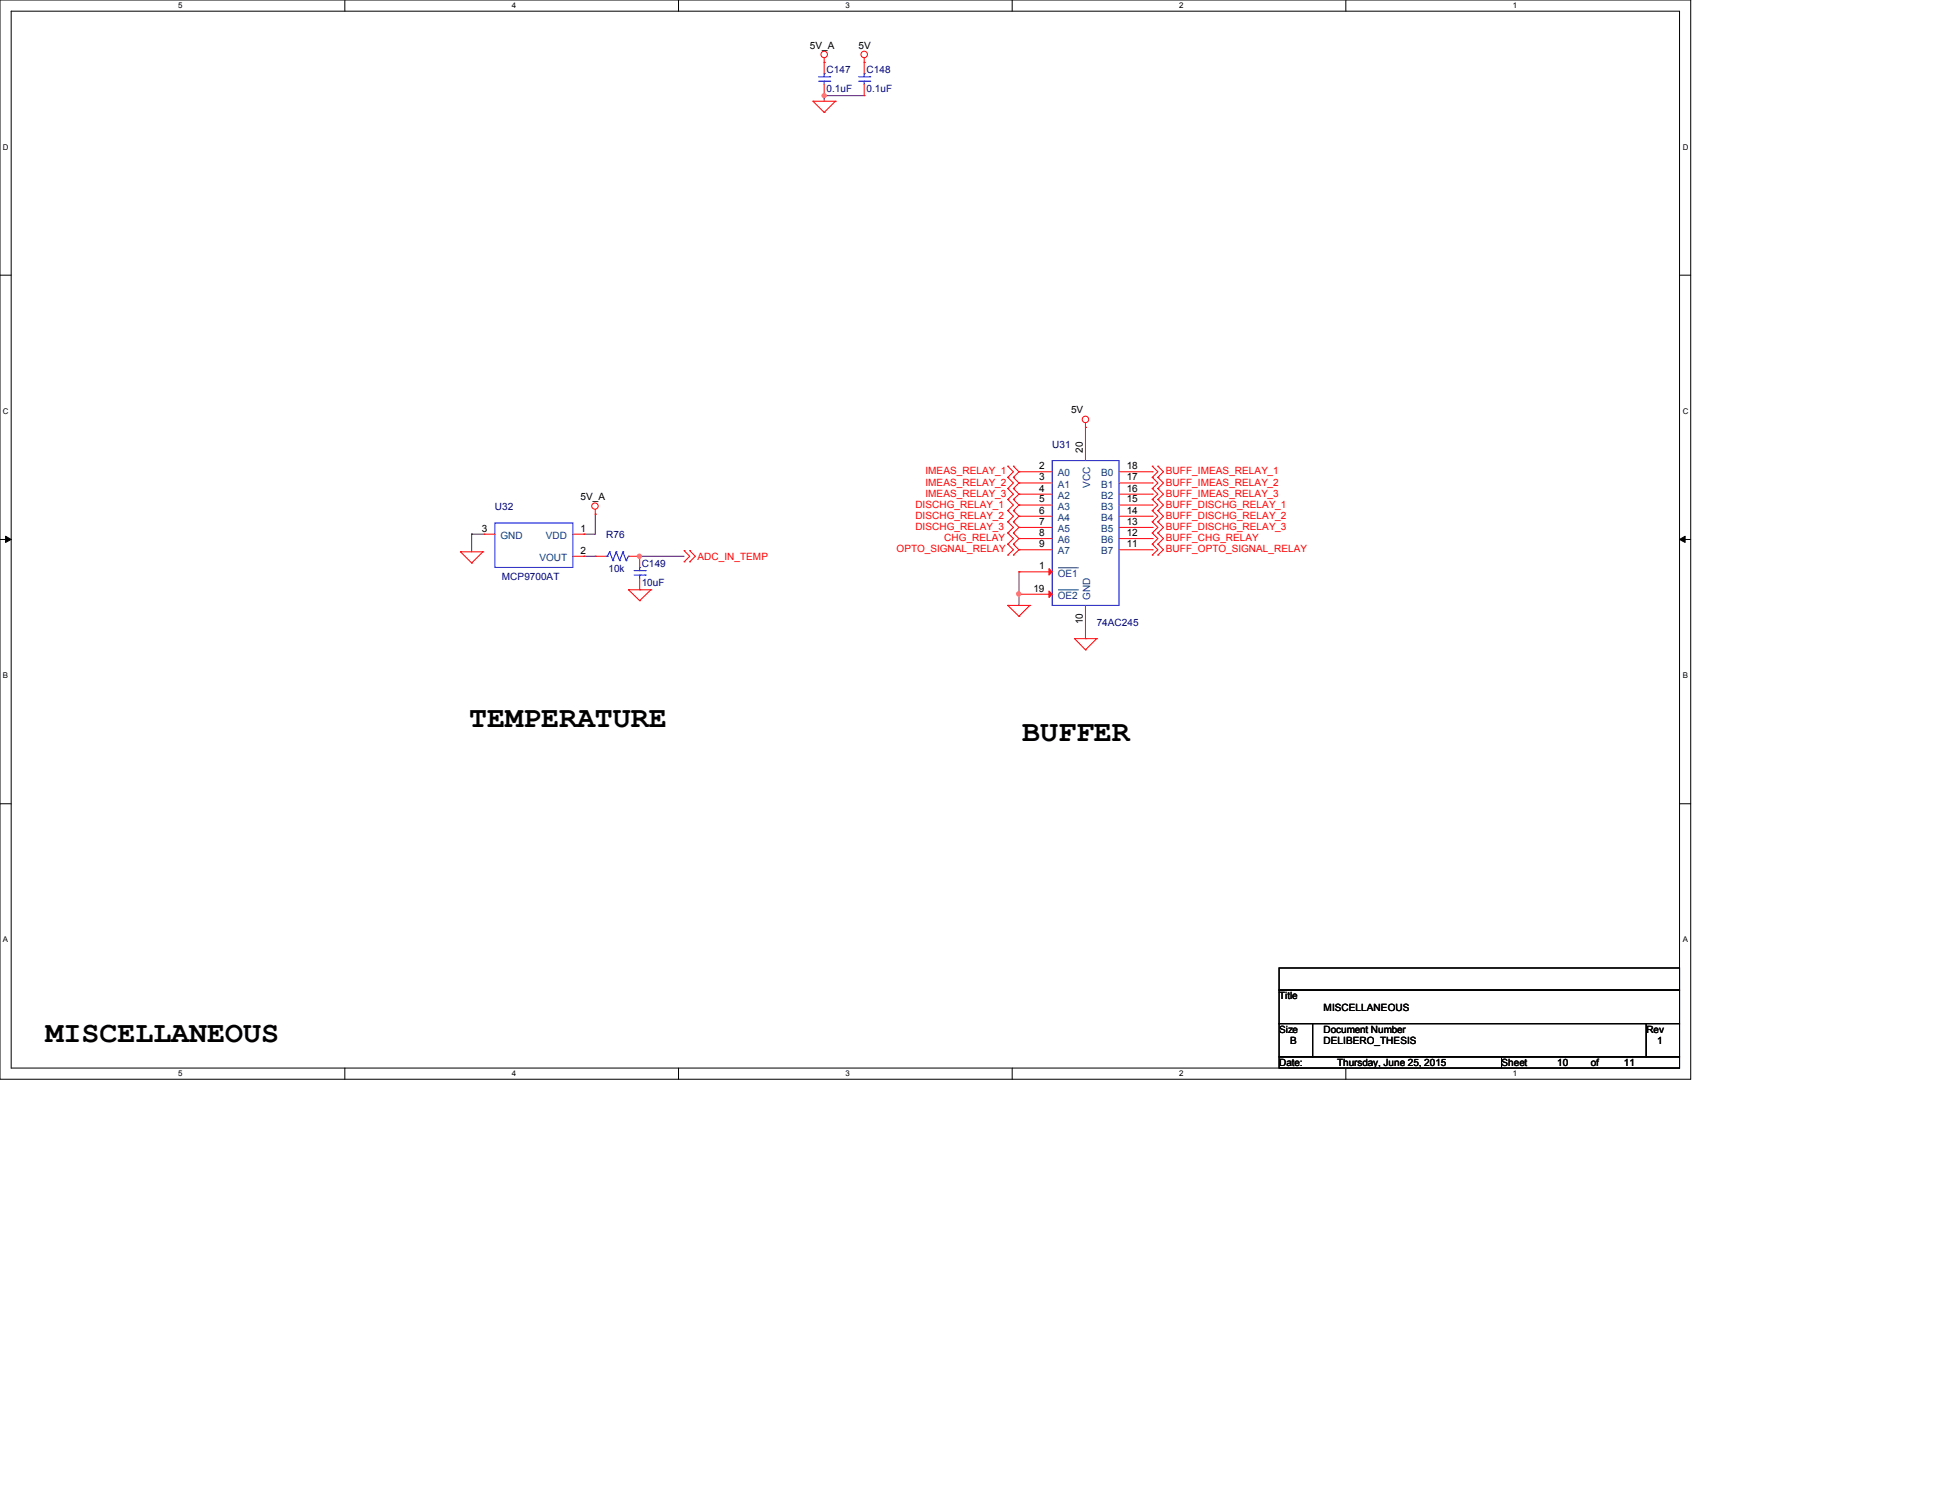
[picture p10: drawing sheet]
<svg xmlns="http://www.w3.org/2000/svg" width="279mm" height="216mm" viewBox="0 0 279 216" stroke-linecap="round" stroke-linejoin="round" font-family="sans-serif">
<path d="M0 0h243.2v155.2h-243.2zM1.6 1.6h240v152h-240z" fill="none" stroke="#000" stroke-width=".14"/>
<g fill="#fff">
<path d="M25.6 .2h.6v1.2h-.6z"/>
<path d="M25.6 153.8h.6v1.2h-.6z"/>
</g>
<path d="M49.6 0v1.6M49.6 153.6v1.6" fill="none" stroke="#000" stroke-width=".14"/>
<g fill="#fff">
<path d="M73.6 .2h.6v1.2h-.6z"/>
<path d="M73.6 153.8h.6v1.2h-.6z"/>
</g>
<path d="M97.6 0v1.6M97.6 153.6v1.6" fill="none" stroke="#000" stroke-width=".14"/>
<g fill="#fff">
<path d="M121.6 .2h.6v1.2h-.6z"/>
<path d="M121.6 153.8h.6v1.2h-.6z"/>
</g>
<path d="M145.6 0v1.6M145.6 153.6v1.6" fill="none" stroke="#000" stroke-width=".14"/>
<g fill="#fff">
<path d="M169.6 .2h.6v1.2h-.6z"/>
<path d="M169.6 153.8h.6v1.2h-.6z"/>
</g>
<path d="M193.6 0v1.6M193.6 153.6v1.6" fill="none" stroke="#000" stroke-width=".14"/>
<g fill="#fff">
<path d="M217.6 .2h.6v1.2h-.6z"/>
<path d="M217.6 153.8h.6v1.2h-.6z"/>
<path d="M.4 20.6h.8v1.2h-.8z"/>
<path d="M242.1 20.6h.7v1.2h-.7z"/>
<path d="M.4 58.5h.8v1.2h-.8z"/>
<path d="M242.1 58.5h.7v1.2h-.7z"/>
</g>
<path d="M0 39.6h1.6M241.6 39.6h1.6" fill="none" stroke="#000" stroke-width=".14"/>
<g fill="#fff">
<path d="M.4 96.6h.7v1.1h-.7z"/>
<path d="M242.1 96.6h.7v1.1h-.7z"/>
</g>
<path d="M0 77.6h1.6M241.6 77.6h1.6" fill="none" stroke="#000" stroke-width=".14"/>
<path d="M.8 77.1l.8 .5-.8 .4zM241.6 77.6l.8-.5v.9z" fill="#000" stroke="#000" stroke-width=".14"/>
<g fill="#fff">
<path d="M.4 134.6h.7v1.2h-.7z"/>
<path d="M242.1 134.6h.7v1.2h-.7z"/>
</g>
<path d="M0 115.6h1.6M241.6 115.6h1.6M184 139.2h57.6v3.2h-57.6zM184 142.4h57.6v4.8h-57.6zM184 147.2h4.8v4.8h-4.8zM184 152h32v1.6h-32zM188.8 147.2h48.1v4.8h-48.1zM216 152h25.6v1.6h-25.6zM236.9 147.2h4.7v4.8h-4.7z" fill="none" stroke="#000" stroke-width=".14"/>
<g fill="none" stroke="#800040" stroke-width=".14">
<path d="M118.6 13.8h.1M118.6 13.8h5.7M118.6 13.8v.8M67.9 76.8h.1M67.9 76.8h1.7M67.9 76.8v2.6M84 76.8h.1M85.6 74h.1M85.6 74v2.8h-1.6M84 80h.1M84 80h1.6M92 80h.1"/>
<path d="M92 80h6.4M146.6 85.5h.1M146.6 82.3h.1M146.6 82.3v4.8"/>
</g>
<g fill="#f0f" stroke="#f0f" stroke-width=".14">
<circle cx="92" cy="80" r=".3"/>
<circle cx="146.6" cy="85.4" r=".3"/>
<circle cx="118.6" cy="13.8" r=".3"/>
</g>
<g fill="none" stroke="#f00" stroke-width=".14">
<path d="M117 14.6h.1M117 14.6h3.2M117 14.6l1.6 1.6M118.6 9h.1M118.6 16.2h.1M118.6 13.8h.1M118.6 8.3v2.3M118.6 12.1v1.7M120.2 14.6h.1M120.2 14.6l-1.6 1.6M124.3 9h.1M124.3 13.8h.1"/>
<path d="M124.3 8.3v2.3M124.3 12.1v1.7M66.3 79.4h.1M66.3 79.4h3.2M66.3 79.4l1.6 1.6M69.5 79.4h.1M69.5 79.4l-1.6 1.6M69.6 76.8h.1M69.6 76.8h1.6M82.4 76.8h1.6M84 76.8h.1M85.6 74h.1"/>
<path d="M85.6 73.3v.7M98.4 79.2h.1M98.4 79.2l.8 .8-.8 .8M99.2 79.2h.1M99.2 79.2l.8 .8-.8 .8M145 70.3h.1M145 68.7h.1M145 71.8h.1M145 73.4h.1M145 75.1h.1M145 76.7h.1M145 67.1h.1"/>
<path d="M145 79.8h.1M145 78.3h.1M145 68.7l.8 .8-.8 .8M145 70.3l.8 .8-.8 .7M145 71.8l.8 .8-.8 .8M145 73.4l.8 .9-.8 .8M145 75.1l.8 .8-.8 .8M145 67.1l.8 .8-.8 .8M145 78.3l.8 .8-.8 .7M145 76.7l.8 .8-.8 .8M145.8 68.7h.1M145.8 70.3h.1"/>
<path d="M145.8 71.8h.1M145.8 73.4h.1M145.8 75.1h.1M145.8 76.7h.1M145.8 67.1h.1M145.8 78.3h.1M145.8 79.8h.1M145.8 68.7l.8 .8M145.8 70.3l.8 .8M145.8 71.8l.8 .8M145.8 73.4l.8 .9M145.8 75.1l.8 .8"/>
<path d="M145.8 67.1l.8 .8M145.8 78.3l.8 .8M145.8 76.7l.8 .8M146.6 67.9h.1M146.6 69.5h.1M146.6 71.1h.1M146.6 72.6h.1M146.6 74.3h.1M146.6 75.9h.1M146.6 77.5h.1M146.6 79.1h.1M146.6 69.5l-.8 .8"/>
<path d="M146.6 71.1l-.8 .7M146.6 72.6l-.8 .8M146.6 74.3l-.8 .8M146.6 75.9l-.8 .8M146.6 67.9l-.8 .8M146.6 79.1l-.8 .7M146.6 77.5l-.8 .8M146.6 67.9h4.8M146.6 69.5h4.8M146.6 71.1h4.8M146.6 72.6h4.8M146.6 74.3h4.8"/>
<path d="M146.6 75.9h4.8M146.6 77.5h4.8M146.6 79.1h4.8M156.2 61.5h.1M156.2 60.8v5.5M161 67.9h4.8M161 69.5h4.8M161 71.1h4.8M161 72.6h4.8M161 74.3h4.8M161 75.9h4.8M161 77.5h4.8"/>
<path d="M161 79.1h4.8M165.8 68.7h.1M165.8 67.1h.1M165.8 70.3h.1M165.8 71.8h.1M165.8 73.4h.1M165.8 75.1h.1M165.8 76.7h.1M165.8 78.3h.1M165.8 79.8h.1M165.8 67.9h.1M165.8 69.5h.1"/>
<path d="M165.8 71.1h.1M165.8 72.6h.1M165.8 74.3h.1M165.8 75.9h.1M165.8 77.5h.1M165.8 79.1h.1M165.8 67.1l.8 .8-.8 .8M165.8 68.7l.8 .8-.8 .8M165.8 70.3l.8 .8-.8 .7M165.8 71.8l.8 .8-.8 .8M165.8 73.4l.8 .9-.8 .8M165.8 75.1l.8 .8-.8 .8"/>
<path d="M165.8 76.7l.8 .8-.8 .8M165.8 78.3l.8 .8-.8 .7M166.6 68.7h.1M166.6 67.1h.1M166.6 70.3h.1M166.6 71.8h.1M166.6 73.4h.1M166.6 75.1h.1M166.6 76.7h.1M166.6 78.3h.1M166.6 79.8h.1M166.6 67.1l.8 .8-.8 .8"/>
<path d="M166.6 68.7l.8 .8-.8 .8M166.6 70.3l.8 .8-.8 .7M166.6 71.8l.8 .8-.8 .8M166.6 73.4l.8 .9-.8 .8M166.6 75.1l.8 .8-.8 .8M166.6 76.7l.8 .8-.8 .8M166.6 78.3l.8 .8-.8 .7M67.9 81h.1M82.4 80h1.6M84 80h.1M85.6 80h.1M85.6 80h1.6"/>
<path d="M90.4 84.8h.1M90.4 84.8h3.2M90.4 84.8l1.6 1.6M90.4 80h1.6M92 86.4h.1M92 84.8h.1M92 80h.1M92 80v1.6M92 83.2v1.6M93.6 84.8h.1M93.6 84.8l-1.6 1.6M98.4 80.8h.1"/>
<path d="M99.2 80.8h.1M145 87.1h.1M145 87.1h3.2M145 87.1l1.6 1.5M146.6 88.6h.1M146.6 85.5h.1M146.6 82.3h.1M146.6 85.5h4.8M146.6 82.3h4.8M148.2 87.1h.1M148.2 87.1l-1.6 1.5M154.6 91.9h.1"/>
<path d="M154.6 91.9h3.2M154.6 91.9l1.6 1.6M156.2 93.5h.1M156.2 91.9h.1M156.2 87.1v4.8M157.8 91.9h.1M157.8 91.9l-1.6 1.6"/>
<circle cx="118.6" cy="7.8" r=".47"/>
<circle cx="124.3" cy="7.8" r=".47"/>
<circle cx="85.6" cy="72.8" r=".46"/>
<circle cx="156.2" cy="60.3" r=".47"/>
</g>
<g fill="none" stroke="#00f" stroke-width=".14">
<path d="M117.8 11.7h1.6M117.8 11h1.6M118.6 10.6h.1M118.6 11.7h.1M118.6 10.6v.4M118.6 11.7v.4M119.4 11.7h.1M119.4 11h.1M123.5 11.7h1.6M123.5 11h1.6M124.3 10.6h.1M124.3 11.7h.1"/>
<path d="M124.3 10.6v.4M124.3 11.7v.4M125.1 11.7h.1M125.1 11h.1M71.2 75.2h11.2v6.4h-11.2zM87.7 79.4h.1M87.7 79.4l-.3 .6M87.7 79.4l.5 1.2M88.6 79.4h.1M88.6 79.4l-.4 1.2M88.6 79.4l.6 1.2M89.6 79.4h.1"/>
<path d="M89.6 79.4l-.4 1.2M89.6 79.4l.5 1.2M151.4 66.3h9.6v20.8h-9.6zM87.2 80h.2M87.4 80h.1M88.2 80.6h.1M89.2 80.6h.1M90.1 80.6h.1M90.4 80h.1M90.4 80l-.3 .6M91.2 82.7h1.6M91.2 82.1h1.6"/>
<path d="M92 81.6h.1M92 82.7h.1M92 81.6v.5M92 82.7v.5M92.8 82.7h.1M92.8 82.1h.1"/>
</g>
<g fill="#f00" stroke="#f00" stroke-width=".14">
<path d="M150.9 85l.5 .5-.5 .4z"/>
<path d="M150.9 81.8l.5 .5-.5 .4z"/>
</g>
<path d="M152.2 84.8h2.8M152.2 81.7h2.8M155 84.8h.1M155 81.7h.1" fill="none" stroke="#004080" stroke-width=".14"/>
<g font-size="4.3">
<text x="67.5" y="104.6">TEMPERATURE</text>
<text x="147.1" y="106.5">BUFFER</text>
<text x="6.6" y="149.9">MISCELLANEOUS</text>
</g>
<g font-size="1.4">
<text x="116.5" y="7">5V_A</text>
<text x="123.5" y="7">5V</text>
<text x="154.1" y="59.4">5V</text>
<text x="155.8" y="65.2" transform="rotate(-90 155.8 65.2)">20</text>
<text x="83.5" y="71.9">5V_A</text>
<text x="149.5" y="67.5">2</text>
<text x="149.5" y="69.1">3</text>
<text x="149.5" y="70.7">4</text>
<text x="162.1" y="67.5">18</text>
<text x="162.1" y="69.1">17</text>
<text x="162.1" y="70.7">16</text>
<text x="69.3" y="76.5">3</text>
<text x="83.5" y="76.5">1</text>
<text x="149.5" y="72.3">5</text>
<text x="149.5" y="73.9">6</text>
<text x="149.5" y="75.5">7</text>
<text x="149.5" y="77.1">8</text>
<text x="162.1" y="72.3">15</text>
<text x="162.1" y="73.9">14</text>
<text x="162.1" y="75.5">13</text>
<text x="162.1" y="77.1">12</text>
<text x="83.5" y="79.6">2</text>
<text x="149.5" y="78.7">9</text>
<text x="149.5" y="81.9">1</text>
<text x="162.1" y="78.7">11</text>
<text x="148.7" y="85.1">19</text>
<text x="155.8" y="89.8" transform="rotate(-90 155.8 89.8)">10</text>
<text x="184" y="143.8">Title</text>
<text x="184" y="148.6">Size</text>
<text x="190.4" y="148.6">Document Number</text>
<text x="190.4" y="145.4">MISCELLANEOUS</text>
<text x="236.9" y="148.6">Rev</text>
<text x="184" y="153.4">Date:</text>
<text x="185.6" y="150.2">B</text>
<text x="190.4" y="150.2">DELIBERO_THESIS</text>
<text x="192.4" y="153.4">Thursday, June 25, 2015</text>
<text x="216" y="153.4">Sheet</text>
<text x="224" y="153.4">10</text>
<text x="228.9" y="153.4">of</text>
<text x="233.6" y="153.4">11</text>
<text x="238.4" y="150.2">1</text>
</g>
<g font-size="1.4" fill="#000080">
<text x="118.9" y="10.5">C147</text>
<text x="124.7" y="10.5">C148</text>
<text x="118.9" y="13.2">0.1uF</text>
<text x="124.7" y="13.2">0.1uF</text>
<text x="151.4" y="64.4">U31</text>
<text x="71.2" y="73.4">U32</text>
<text x="87.2" y="77.4">R76</text>
<text x="72.2" y="83.4">MCP9700AT</text>
<text x="87.5" y="82.3">10k</text>
<text x="92.3" y="81.5">C149</text>
<text x="92.3" y="84.2">10uF</text>
<text x="157.8" y="90">74AC245</text>
</g>
<g font-size="1.4" fill="#f00">
<text x="133.1" y="69.8">IMEAS_RELAY_2</text>
<text x="133.1" y="71.5">IMEAS_RELAY_3</text>
<text x="133.1" y="68.2">IMEAS_RELAY_1</text>
<text x="167.7" y="68.2">BUFF_IMEAS_RELAY_1</text>
<text x="167.7" y="69.8">BUFF_IMEAS_RELAY_2</text>
<text x="167.7" y="71.5">BUFF_IMEAS_RELAY_3</text>
<text x="131.7" y="73.1">DISCHG_RELAY_1</text>
<text x="131.7" y="74.6">DISCHG_RELAY_2</text>
<text x="131.7" y="76.2">DISCHG_RELAY_3</text>
<text x="135.9" y="77.9">CHG_RELAY</text>
<text x="167.7" y="73.1">BUFF_DISCHG_RELAY_1</text>
<text x="167.7" y="74.6">BUFF_DISCHG_RELAY_2</text>
<text x="167.7" y="76.2">BUFF_DISCHG_RELAY_3</text>
<text x="167.7" y="77.9">BUFF_CHG_RELAY</text>
<text x="100.3" y="80.6">ADC_IN_TEMP</text>
<text x="129" y="79.5">OPTO_SIGNAL_RELAY</text>
<text x="167.7" y="79.5">BUFF_OPTO_SIGNAL_RELAY</text>
</g>
<g font-size="1.4" fill="#004080">
<text x="152.2" y="68.5">A0</text>
<text x="152.2" y="70.1">A1</text>
<text x="152.2" y="71.8">A2</text>
<text x="156.8" y="70.1" transform="rotate(-90 156.8 70.1)">VCC</text>
<text x="158.4" y="68.5">B0</text>
<text x="158.4" y="70.1">B1</text>
<text x="158.4" y="71.8">B2</text>
<text x="72" y="77.5">GND</text>
<text x="78.5" y="77.5">VDD</text>
<text x="152.2" y="73.3">A3</text>
<text x="152.2" y="74.9">A4</text>
<text x="152.2" y="76.5">A5</text>
<text x="158.4" y="73.3">B3</text>
<text x="158.4" y="74.9">B4</text>
<text x="158.4" y="76.5">B5</text>
<text x="77.6" y="80.7">VOUT</text>
<text x="152.2" y="78.1">A6</text>
<text x="152.2" y="79.8">A7</text>
<text x="152.2" y="82.9">OE1</text>
<text x="158.4" y="78.1">B6</text>
<text x="158.4" y="79.8">B7</text>
<text x="152.2" y="86.1">OE2</text>
<text x="156.8" y="86.3" transform="rotate(-90 156.8 86.3)">GND</text>
</g>
<g font-size="1.1">
<text x="25.6" y="1.2">5</text>
<text x="73.6" y="1.2">4</text>
<text x="121.6" y="1.2">3</text>
<text x="169.7" y="1.2">2</text>
<text x="217.7" y="1.2">1</text>
<text x=".4" y="21.6">D</text>
<text x="242.1" y="21.6">D</text>
<text x=".4" y="59.5">C</text>
<text x="242.1" y="59.5">C</text>
<text x=".4" y="97.5">B</text>
<text x="242.1" y="97.5">B</text>
<text x=".4" y="135.6">A</text>
<text x="242.1" y="135.6">A</text>
<text x="25.6" y="154.8">5</text>
<text x="73.6" y="154.8">4</text>
<text x="121.6" y="154.8">3</text>
<text x="169.7" y="154.8">2</text>
<text x="217.7" y="154.8">1</text>
</g>
</svg>
